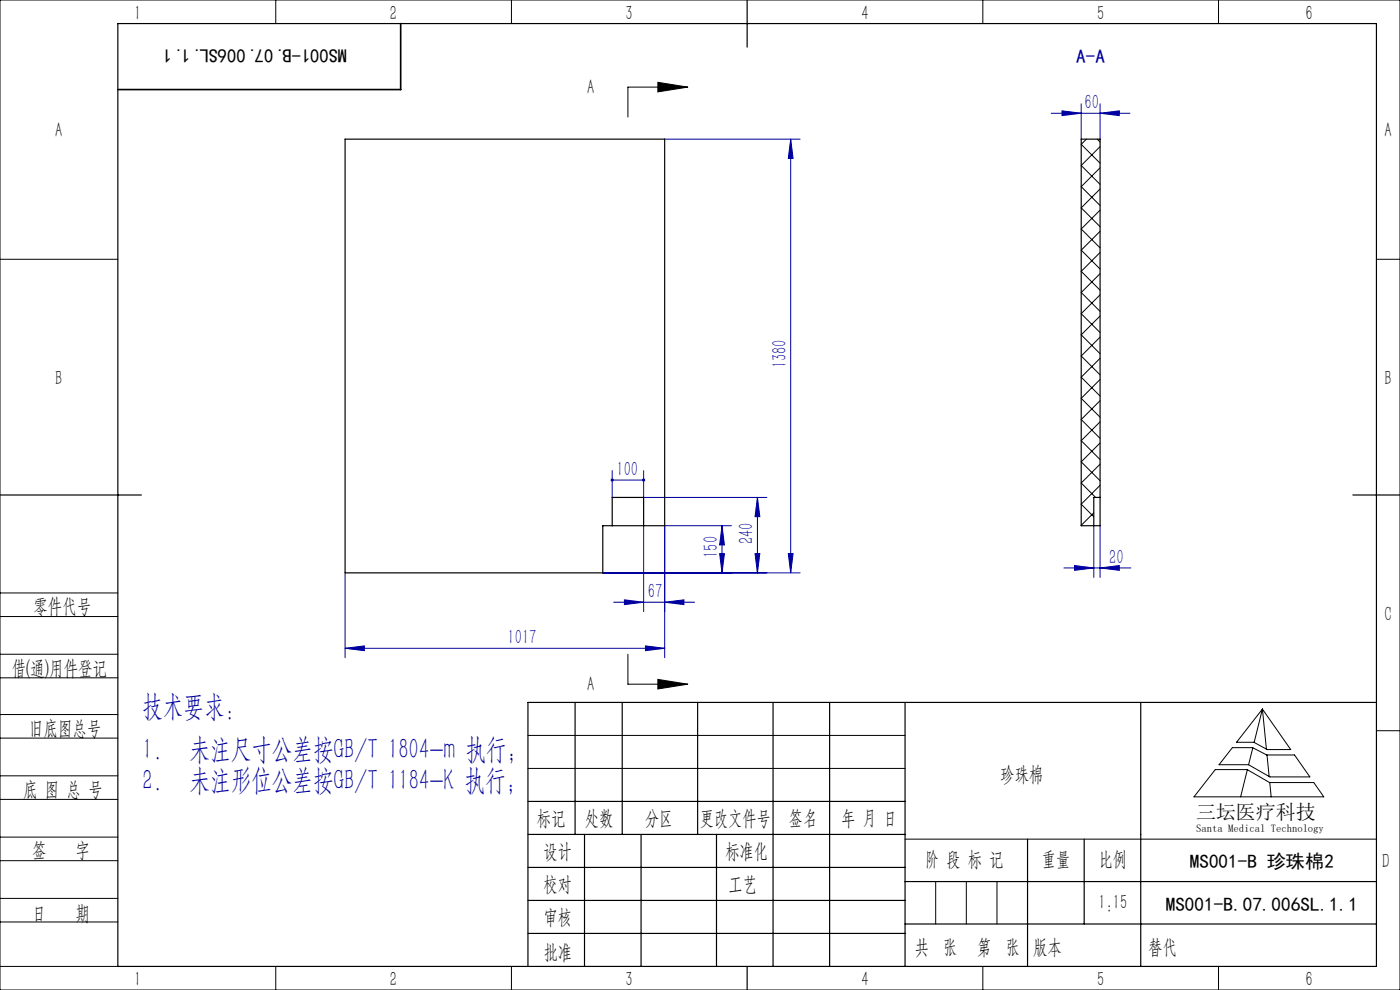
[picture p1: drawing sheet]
<svg xmlns="http://www.w3.org/2000/svg" width="297mm" height="210mm" viewBox="0 0 297 210" stroke-linecap="round" stroke-linejoin="round" font-family="sans-serif">
<g fill="none" stroke="#000" stroke-width=".21">
<path d="M0 0h297v210h-297zM58.5 0v5M108.5 0v5M208.5 0v5M258.5 0v5M139.6 17.5l6.3 1-6.3 1zM145.9 18.5h-12.7v6.3M0 55h25M292 55h5M0 138.8h25M0 125.8h25M0 130.8h25"/>
<path d="M133.2 138.8v6.3h12.7M0 143.8h25M0 156.6h25M0 151.6h25M112 156h80M139.6 144.1l6.3 1-6.3 1zM261.4 158.6h4.3l3 1.5h5.9l3.3 4.7h-8.5l-4.5-2.6h-6.3zM265.8 158.6l-.9 3.6M267.8 150.4l6 8.6h-5l-2.8-1.5h-3.7zM267.8 150.4l-1.7 7.1M267.8 150.4l.9 8.5M292 155h5"/>
<path d="M0 169.6h25M0 164.6h25M0 177.6h25M112 163h80M192 178h100M257.8 163.2h6.8l4.7 2.8h9.4l2.1 3h-27.5zM264.6 163.3l-1.4 5.7M268.8 160.1l.4 4.6M269.4 166l.3 3M0 182.6h25M0 190.6h25M0 195.6h25"/>
<path d="M198.5 187v9M205 187v9M211.5 187v9M0 205h25M58.5 205v5M108.5 205v5M208.5 205v5M258.5 205v5"/>
</g>
<g fill="none" stroke="#0000a0" stroke-width=".21">
<path d="M141 29.5h28.7M167.7 29.5l.5 4.1h-1zM167.7 29.5v92M223 24h16.7M225.3 23.5l4.1 .5-4.1 .5zM229.4 22v7.5M233.4 22v7.5M233.4 24l4.1-.5v1zM129.9 99.8v5.7M136.5 99.8v5.7h26.2M129.9 101.8h6.6M136.5 111.5v18.2"/>
<path d="M152.7 117.4h1l-.5 4.1zM153.2 111.5l.5 4.1h-1zM153.2 111.5v10M155.2 111.5h-14.2v28M160.2 117.4h1l-.5 4.1zM160.7 105.5l.5 4.1h-1zM160.7 105.5v16M167.2 117.4h1l-.5 4.1zM228 120l4 .5-4 .5zM232 111.5v11M233.4 111.5v11M73.2 137.5l4.1-.5v1z"/>
<path d="M73.2 121.5v18M73.2 137.5h67.8M127.9 121.5h41.8M130.2 127.7h17.2M132.5 127.2l4 .5-4 .6zM136.9 137l4.1 .5-4.1 .5zM141 127.7l4.1-.5v1.1zM225.7 120.5h14.2M233.4 120.5l4.1-.5v1z"/>
</g>
<g fill="none" stroke="#000" stroke-width=".25">
<path d="M25 5h267v200h-267zM158.5 0v10M0 105h30M287 105h10M122 149v28M132 149v28M148 149v28M164 149v56M176 149v56M192 149v56M242 149v56M292 149h-180v56"/>
<path d="M112 170h80M112 177h80M124 177v28M136 177v28M152 177v28M218 178v27M230 178v18M112 184h80M112 191h80M112 198h80M192 187h100M192 196h100"/>
<path d="M158.5 205v5"/>
</g>
<path d="M85 5v14h-60" fill="none" stroke="#000" stroke-width=".35"/>
<path d="M139.6 17.5l6.3 1-6.3 1zM139.6 144.1l6.3 1-6.3 1z" fill="#000"/>
<g fill="#0000a0">
<path d="M129.6 101.6l-.1 .2h.4h-.4a.34 .34 0 0 0 .5 .4 .34 .34 0 0 0 .2-.5 .34 .34 0 0 0-.6-.1zM136.3 101.6a.34 .34 0 0 0 .1 .5 .34 .34 0 0 0 .5-.3h-.4h.4l-.2-.3zM225.3 23.5l4.1 .5-4.1 .5zM233.4 24l4.1-.5v1z"/>
<path d="M132.5 127.2l4 .5-4 .6zM141 127.7l4.1-.5v1.1z"/>
<path d="M73.2 137.5l4.1-.5v1zM136.9 137l4.1 .5-4.1 .5z"/>
<path d="M167.7 29.5l.5 4.1h-1zM167.2 117.4h1l-.5 4.1zM153.2 111.5l.5 4.1h-1zM152.7 117.4h1l-.5 4.1zM160.7 105.5l.5 4.1h-1zM160.2 117.4h1l-.5 4.1z"/>
<path d="M228 120l4 .5-4 .5zM233.4 120.5l4.1-.5v1z"/>
</g>
<path d="M73.2 29.5h67.8v82h-13.1v10h-54.7zM229.4 29.5h4v82h-4zM129.9 111.5v-6h6.6v6M233.4 105.5h-1.4v6" fill="none" stroke="#000" stroke-width=".25"/>
<g fill="none" stroke="#000" stroke-width=".21">
<path d="M230.5 29.5l-1.1 1.1 4 4M232.8 29.5l.6 .6M233.4 31.1l-4 4 4 4M233.4 35.6l-4 4 4 4M233.4 40.1l-4 4 4 4M233.4 44.6l-4 4 4 4M233.4 49.1l-4 4 4 4M233.4 53.6l-4 4 4 4M233.4 58l-4 4 4 4M233.4 62.5l-4 4 4 4M233.4 67l-4 4 4 4M233.4 71.5l-4 4 4 4"/>
<path d="M233.4 76l-4 4 4 4M233.4 80.5l-4 4 4 4M233.4 85l-4 4 4 4M233.4 89.5l-4 4 4 4M233.4 94l-4 4 4 4M233.4 98.5l-4 4 3 3M232 108.8l-2.6 2.6 .1 .1M233.4 102.9l-4 4 2.6 2.7"/>
</g>
<g font-size="6.3" fill="#0000a0">
<text x="30.2" y="151.9">技术要求：</text>
<text x="30.2" y="161.1">1.</text>
<text x="40.2" y="161.1">未注尺寸公差按GB/T 1804-m 执行；</text>
<text x="30.2" y="167.6">2.</text>
<text x="40.2" y="167.6">未注形位公差按GB/T 1184-K 执行；</text>
</g>
<g font-size="4.4">
<text x="28.5" y="4.1">1</text>
<text x="82.7" y="4.1">2</text>
<text x="132.7" y="4.1">3</text>
<text x="182.7" y="4.1">4</text>
<text x="232.7" y="4.1">5</text>
<text x="277" y="4.1">6</text>
<text x="124.5" y="19.9">A</text>
<text x="11.7" y="29.1">A</text>
<text x="293.7" y="29.1">A</text>
<text x="11.7" y="81.6">B</text>
<text x="293.7" y="81.6">B</text>
<text x="7.1" y="130.1">零件代号</text>
<text x="293.7" y="131.6">C</text>
<text x="2.5" y="143.2">借(通)用件登记</text>
<text x="124.5" y="146.5">A</text>
<text x="6.2" y="155.8">旧底图总号</text>
<text x="212.2" y="165.6">珍珠棉</text>
<text x="4.9" y="168.9">底 图 总 号</text>
<text x="113.9" y="174.9">标记</text>
<text x="124.1" y="174.9">处数</text>
<text x="136.9" y="174.9">分区</text>
<text x="148.5" y="174.9">更改文件号</text>
<text x="167.4" y="174.9">签名</text>
<text x="178.5" y="174.9">年 月 日</text>
<text x="6.8" y="181.9">签</text>
<text x="16" y="181.9">字</text>
<text x="115.3" y="181.9">设计</text>
<text x="153.9" y="181.9">标准化</text>
<text x="196.3" y="183.7">阶 段 标 记</text>
<text x="221" y="183.7">重量</text>
<text x="233.1" y="183.7">比例</text>
<text x="293.2" y="184.1">D</text>
<text x="115.3" y="189">校对</text>
<text x="154.6" y="189">工艺</text>
<text x="6.8" y="195.2">日</text>
<text x="16" y="195.2">期</text>
<text x="115.4" y="196">审核</text>
<text x="233" y="192.7">1:15</text>
<text x="115.3" y="203.4">批准</text>
<text x="194" y="202.4">共 张</text>
<text x="207.3" y="202.4">第 张</text>
<text x="219.1" y="202.4">版本</text>
<text x="28.5" y="209.1">1</text>
<text x="82.7" y="209.1">2</text>
<text x="132.7" y="209.1">3</text>
<text x="182.7" y="209.1">4</text>
<text x="232.7" y="209.1">5</text>
<text x="277" y="209.1">6</text>
</g>
<g font-size="4.4" fill="#0000a0">
<text x="230.1" y="23.1">60</text>
<text x="166.9" y="78.1" transform="rotate(-90 166.9 78.1)">1380</text>
<text x="130.8" y="101">100</text>
<text x="152.3" y="118.3" transform="rotate(-90 152.3 118.3)">150</text>
<text x="159.8" y="115.5" transform="rotate(-90 159.8 115.5)">240</text>
<text x="235.3" y="119.6">20</text>
<text x="137.4" y="126.9">67</text>
<text x="107.7" y="136.6">1017</text>
</g>
<text font-size="4.4" fill="#010000" x="243.6" y="202.4">替代</text>
<text font-size="4.2" x="253.7" y="173.7">三坛医疗科技</text>
<g font-size="4.1">
<text x="73.6" y="10.4" transform="rotate(-180 73.6 10.4)">MS001-B.07.006SL.1.1</text>
<text x="252.4" y="184">MS001-B 珍珠棉2</text>
<text x="247.3" y="193.1">MS001-B.07.006SL.1.1</text>
</g>
<text font-size="4.1" fill="#0000a0" x="228.3" y="13.3">A-A</text>
<text font-size="2.3" x="253.7" y="176.6">Santa Medical Technology</text>
</svg>
